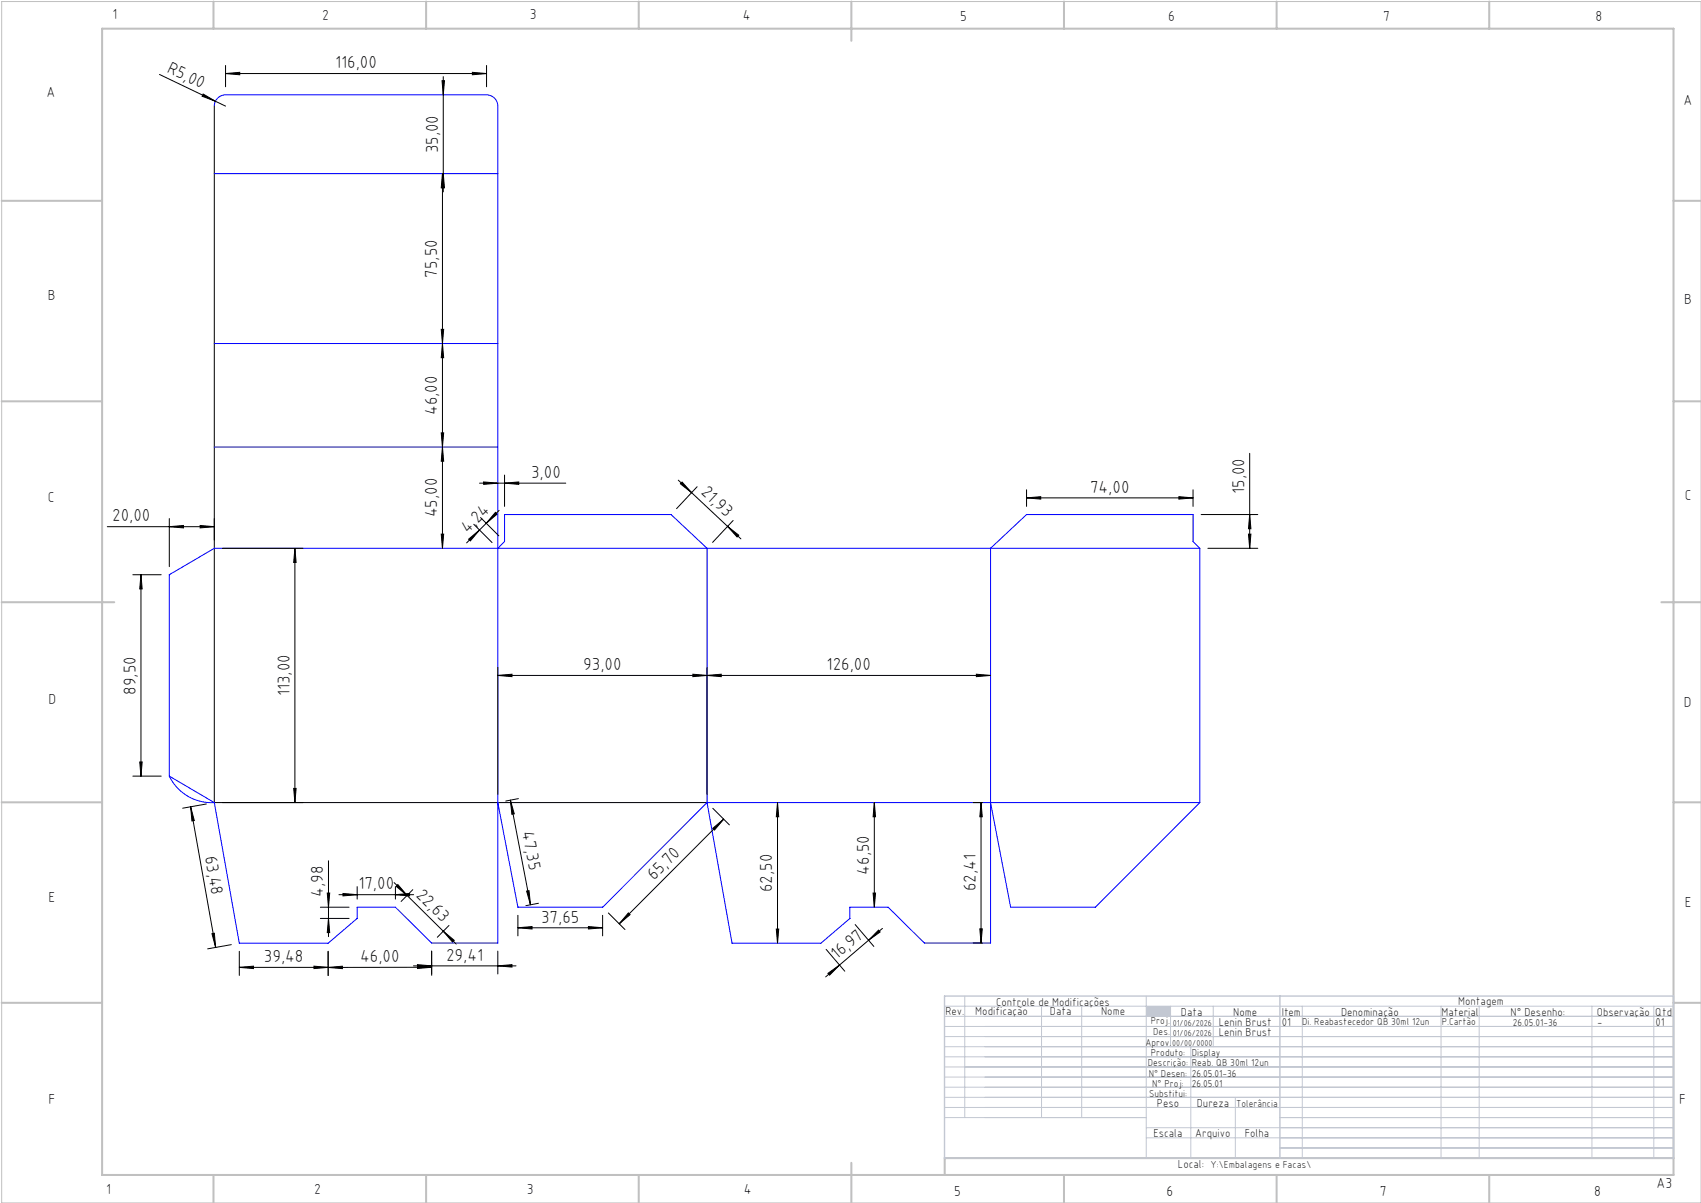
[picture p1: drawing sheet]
<svg xmlns="http://www.w3.org/2000/svg" width="420mm" height="297mm" viewBox="0 0 420 297" stroke-linecap="round" stroke-linejoin="round" font-family="sans-serif">
<path d="M.4 .4h419.6v296.6h-419.6z" fill="none" stroke="#c0c0c0" stroke-width=".25"/>
<g fill="none" stroke="#c0c0c0" stroke-width=".5">
<path d="M25.2 7.1h388v283h-388zM52.7 .4v6.7M105.2 .4v6.7M157.7 .4v6.7M210.2 .4v9.7M262.7 .4v6.7M315.2 .4v6.7M367.7 .4v6.7M.4 49.6h24.8M413.2 49.6h6.8M.4 99.1h24.8M413.2 99.1h6.8"/>
<path d="M.4 148.7h27.8M410.2 148.7h9.8M.4 198.1h24.8M413.2 198.1h6.8M.4 247.6h24.8M413.2 247.6h6.8M52.7 290.1v6.9M105.2 290.1v6.9M157.7 290.1v6.9M210.2 287.1v9.9M262.7 290.1v6.9M315.2 290.1v6.9"/>
<path d="M367.7 290.1v6.9M413.2 285.9h-179.9v4.2"/>
</g>
<g fill="none" stroke="#c3c8d2" stroke-width=".25">
<path d="M233.2 250.9h180M233.2 248.4h180M233.2 253.4h180M233.2 255.9h180M233.2 258.4h180M238.2 245.9v30M257.2 248.4v27.5M267.1 248.4v27.5M283 245.9v40M289 248.4v10M294 258.4v27.5M299.6 248.4v10"/>
<path d="M321.5 248.4v37.5M355.8 248.4v37.5M365.2 248.4v37.5M393.1 248.4v37.5M408.3 248.4v37.5M233.2 260.9h180M233.2 263.4h180M233.2 265.9h180M233.2 268.4h180M233.2 270.9h180M233.2 273.4h180M233.2 275.9h49.8"/>
<path d="M283 278.4h130.2M305 270.9v15M316 275.9h97.2M283 280.9h130.2M316 283.4h97.2"/>
</g>
<path d="M233.2 245.9h180v40h-180zM316 245.9v40" fill="none" stroke="#c3c8d2" stroke-width=".35"/>
<path d="M283 248.4h6v2.5h-6z" fill-rule="evenodd" fill="#c3c8d2"/>
<g fill="none" stroke="#00f" stroke-width=".25">
<path d="M52.9 26.2a2.78 2.78 0 0 1 2.8-2.8h64.4a2.78 2.78 0 0 1 2.8 2.8v206.6h-16.3l-9-8.8h-9.4v2.7l-7.2 6.2h-21.9l-6.2-34.8M52.9 42.9h70M52.9 84.8h70M52.9 110.4h70M122.9 135.4l1.7-1.7v-6.7h41.1l8.9 8.4v62.7M296.2 135.4h-243.3l-11.1 6.5v49.7M296.2 135.4v62.7M296.2 135.4l-1.6-1.7v-6.7h-41.1l-8.9 8.4v97.4h-16.4l-8.9-8.8h-9.4v2.7l-7.2 6.2h-21.9l-6.2-34.8M41.8 191.6a11.6 11.6 0 0 0 11.1 6.5M41.8 191.6l11.1 6.5M122.9 198.1l5 25.9h20.9l25.8-25.9M174.6 198.1h121.6"/>
<path d="M244.6 198.1l4.9 25.9h21l25.7-25.9"/>
</g>
<g fill="none" stroke="#000" stroke-width=".25">
<path d="M39.4 18.4l16.3 7.8M55.7 18.2l3.5-.3v.6zM55.7 16.2v5.2M55.7 18.2h64.4M109.1 19.9h.6l-.3 3.5zM109.4 18.9v28.5M116.6 17.9l3.5 .3-3.5 .3zM120.1 16.2v5.2M50.2 23.2l3 1.8-3.3-1.2zM52.9 26.2v171.9h121.7M109.2 42.9l.3 3.5h-.6zM109.2 42.9v92.5"/>
<path d="M109.4 42.9l.3 3.5h-.6zM108.9 81.3h.6l-.3 3.5zM109.2 84.8l.3 3.5h-.6zM108.9 106.9h.6l-.3 3.5zM109.2 110.4l.3 3.5h-.6zM118.4 119.3h21.3M119.4 119l3.5 .3-3.5 .3zM124.6 119.3l3.5-.3v.6zM124.6 117.3v7.7M167.5 118.5l12.2 11.5M168.4 119l2.4 2.6-2.8-2.2zM308.6 111.9v23.5"/>
<path d="M26.5 130h26.4M41.8 130l3.5-.3v.6zM41.8 128v11.9M49.4 129.7l3.5 .3-3.5 .3zM54.9 135.4h19.9M72.8 135.4l.3 3.5h-.6zM72.8 135.4v62.7M108.9 131.9h.6l-.3 3.5zM115.7 133.1l2.7-2.2-2.3 2.6zM117 129.4l4.5 4.6M118.7 127.8l4.5 4.5M122.3 126.5l.5 .4-2.7 2.3z"/>
<path d="M123.2 126l-8 8M172.1 120.2l-5 5.4M179.7 130l3.2 3M179.7 130l2.7 2.1-.4 .5zM181 128.5l-5.1 5.4M253.5 122.9l3.5-.3v.6zM253.5 120.9v4.1M253.5 122.9h41.1M291.1 122.6l3.5 .3-3.5 .3zM294.6 120.9v4.1M296.6 127h14M298.2 135.4h12.4"/>
<path d="M308.3 131.9h.6l-.3 3.5zM308.6 127l.3 3.5h-.6zM32.8 141.9h7M34.8 141.9l.3 3.5h-.6zM34.8 141.9v49.7M122.9 166.8l3.5-.3v.6zM122.9 164.8v31.3M122.9 166.8h121.7M171.1 166.5l3.5 .3-3.5 .3zM174.6 166.8l3.5-.3v.6zM174.6 164.8v31.3M241.1 166.5l3.5 .3-3.5 .3z"/>
<path d="M32.8 191.6h7M34.5 188.1h.6l-.3 3.5zM47.1 199.2l.9 3.4-.6 .1zM47.1 199.2l6.1 34.7M50.9 198.5l-5.8 1M72.5 194.6h.6l-.3 3.5zM126 197.5l5 25.9M126 197.5l1 3.4-.6 .1zM128 197.2l-3.1 .6M176 199.6l4.1 4M192 198.1l.3 3.5h-.6zM192 198.1v34.8"/>
<path d="M215.9 198.1l.3 3.5h-.6zM215.9 198.1v25.9M240.2 198.1h2.4M242.2 198.1l.3 3.5h-.6zM242.2 198.1v34.7M81.1 212.5v18.7M88.2 218.9v3.1M97.3 217.9l15.4 15.2M97.6 218.9v3.1M98.2 218.4l2.3 2.7-2.7-2.3zM101.9 219.6l-2.9 3M130 220l.6-.1 .4 3.5z"/>
<path d="M176 204.5l2.7-2.3-2.3 2.7zM178.7 202.2l-25.8 25.9M52.3 230.5l.6-.1 .3 3.5zM57.1 233.2l-5.8 1.1M59.1 238.8l3.5-.3v.6zM59.1 234.9v5.9M77.5 238.5l3.5 .3-3.5 .3zM79.1 224h7.1M79.1 226.7h7.1M80.8 220.5h.6l-.3 3.5zM81 238.8l3.5-.3v.6zM81.1 226.7l.3 3.5h-.6z"/>
<path d="M83.7 220.9h18.4M84.7 220.6l3.5 .3-3.5 .3zM97.6 220.9l3.5-.3v.6zM102.1 238.5h25.3M103.1 238.2l3.5 .3-3.5 .3zM103.1 238.5l3.5 .3-3.5 .3zM106.6 238.8h-47.5M109.5 229.9l2.7 2.3-.5 .4zM110.9 228.5l-2.9 2.9M122.9 238.5l3.5-.3v.6zM122.9 234.8v5.7M127.9 229.1l3.5-.3v.6z"/>
<path d="M127.9 226v5.1M127.9 229.1h20.9M132.9 223l-3.1 .6M145.3 228.8l3.5 .3-3.5 .3zM148.8 226v5.1M150.2 225.4l4.1 4.1M155.2 225.4l.4 .4-2.7 2.3zM191.7 229.4h.6l-.3 3.5zM204 234.4l4.6 5.4M211.2 228.3l4.6 5.4M215.6 220.5h.6l-.3 3.5zM216.9 229.6l.4 .5-2.8 2z"/>
<path d="M217.9 229.2l-14 12M240.2 232.8h2.4M241.9 229.3h.6l-.3 3.5zM81 240.8v-5.9v5.9M106.6 240.5v-5.7v6M204.4 240.3l2.9-2-2.5 2.5z"/>
</g>
<g fill="#000">
<path d="M50.2 23.2l3 1.8-3.3-1.2z"/>
<path d="M41.8 130l3.5-.3v.6zM49.4 129.7l3.5 .3-3.5 .3zM174.6 166.8l3.5-.3v.6zM241.1 166.5l3.5 .3-3.5 .3zM55.7 18.2l3.5-.3v.6zM116.6 17.9l3.5 .3-3.5 .3zM127.9 229.1l3.5-.3v.6zM145.3 228.8l3.5 .3-3.5 .3z"/>
<path d="M115.7 133.1l2.7-2.2-2.3 2.6zM122.3 126.5l.5 .4-2.7 2.3z"/>
<path d="M168.4 119l2.4 2.6-2.8-2.2zM179.7 130l2.7 2.1-.4 .5z"/>
<path d="M34.8 141.9l.3 3.5h-.6zM34.5 188.1h.6l-.3 3.5zM109.2 110.4l.3 3.5h-.6zM108.9 131.9h.6l-.3 3.5zM109.2 42.9l.3 3.5h-.6zM108.9 81.3h.6l-.3 3.5zM80.8 220.5h.6l-.3 3.5zM81.1 226.7l.3 3.5h-.6zM242.2 198.1l.3 3.5h-.6zM241.9 229.3h.6l-.3 3.5zM308.6 127l.3 3.5h-.6zM308.3 131.9h.6l-.3 3.5z"/>
<path d="M171.1 166.5l3.5 .3-3.5 .3zM122.9 166.8l3.5-.3v.6zM122.9 238.5l3.5-.3v.6zM103.1 238.2l3.5 .3-3.5 .3zM97.6 220.9l3.5-.3v.6zM84.7 220.6l3.5 .3-3.5 .3zM124.6 119.3l3.5-.3v.6zM119.4 119l3.5 .3-3.5 .3zM291.1 122.6l3.5 .3-3.5 .3zM253.5 122.9l3.5-.3v.6z"/>
<path d="M72.5 194.6h.6l-.3 3.5zM72.8 135.4l.3 3.5h-.6zM108.9 106.9h.6l-.3 3.5zM109.2 84.8l.3 3.5h-.6zM109.4 42.9l.3 3.5h-.6zM109.1 19.9h.6l-.3 3.5zM215.6 220.5h.6l-.3 3.5zM215.9 198.1l.3 3.5h-.6zM191.7 229.4h.6l-.3 3.5zM192 198.1l.3 3.5h-.6z"/>
<path d="M126 197.5l1 3.4-.6 .1zM130 220l.6-.1 .4 3.5z"/>
<path d="M52.3 230.5l.6-.1 .3 3.5zM47.1 199.2l.9 3.4-.6 .1z"/>
<path d="M59.1 238.8l3.5-.3v.6zM77.5 238.5l3.5 .3-3.5 .3z"/>
<path d="M98.2 218.4l2.3 2.7-2.7-2.3zM109.5 229.9l2.7 2.3-.5 .4z"/>
<path d="M103.1 238.5l3.5 .3-3.5 .3zM81 238.8l3.5-.3v.6z"/>
<path d="M155.2 225.4l.4 .4-2.7 2.3zM176 204.5l2.7-2.3-2.3 2.7z"/>
<path d="M204.4 240.3l2.9-2-2.5 2.5zM216.9 229.6l.4 .5-2.8 2z"/>
</g>
<g font-size="4.3">
<text x="41" y="17.8" transform="rotate(26 41 17.8)">R5,00</text>
<text x="82.7" y="16.9">116,00</text>
<text x="108.2" y="37.9" transform="rotate(-90 108.2 37.9)">35,00</text>
<text x="108" y="68.6" transform="rotate(-90 108 68.6)">75,50</text>
<text x="108" y="102.5" transform="rotate(-90 108 102.5)">46,00</text>
<text x="131.1" y="118">3,00</text>
<text x="172.9" y="121.8" transform="rotate(43 172.9 121.8)">21,93</text>
<text x="269.1" y="121.6">74,00</text>
<text x="307.3" y="122" transform="rotate(-90 307.3 122)">15,00</text>
<text x="27.7" y="128.7">20,00</text>
<text x="108" y="127.7" transform="rotate(-90 108 127.7)">45,00</text>
<text x="115.5" y="131.9" transform="rotate(-45 115.5 131.9)">4,24</text>
<text x="144" y="165.5">93,00</text>
<text x="204.1" y="165.5">126,00</text>
<text x="33.5" y="171.5" transform="rotate(-90 33.5 171.5)">89,50</text>
<text x="71.5" y="171.9" transform="rotate(-90 71.5 171.9)">113,00</text>
<text x="128.8" y="205.4" transform="rotate(79 128.8 205.4)">47,35</text>
<text x="50.6" y="211.5" transform="rotate(80 50.6 211.5)">63,48</text>
<text x="214.6" y="215.9" transform="rotate(-90 214.6 215.9)">46,50</text>
<text x="79.8" y="221.4" transform="rotate(-90 79.8 221.4)">4,98</text>
<text x="88.5" y="219.6">17,00</text>
<text x="102.5" y="221.2" transform="rotate(45 102.5 221.2)">22,63</text>
<text x="161.5" y="217.6" transform="rotate(-45 161.5 217.6)">65,70</text>
<text x="190.7" y="220.2" transform="rotate(-90 190.7 220.2)">62,50</text>
<text x="240.9" y="220.1" transform="rotate(-90 240.9 220.1)">62,41</text>
<text x="133.6" y="227.8">37,65</text>
<text x="65.2" y="237.5">39,48</text>
<text x="88.9" y="237.5">46,00</text>
<text x="110.2" y="237.2">29,41</text>
<text x="206.7" y="237.1" transform="rotate(-40 206.7 237.1)">16,97</text>
</g>
<g font-size="3.6">
<text x="27.8" y="4.8">1</text>
<text x="79.5" y="4.9">2</text>
<text x="130.8" y="4.8">3</text>
<text x="183.4" y="4.9">4</text>
<text x="237.1" y="5.1">5</text>
<text x="288.4" y="5.2">6</text>
<text x="341.5" y="5.1">7</text>
<text x="394" y="5.2">8</text>
<text x="11.5" y="24">A</text>
<text x="415.7" y="25.8">A</text>
<text x="11.8" y="74.1">B</text>
<text x="415.8" y="75.1">B</text>
<text x="11.8" y="124">C</text>
<text x="416" y="123.5">C</text>
<text x="12" y="173.7">D</text>
<text x="415.8" y="174.7">D</text>
<text x="12" y="222.6">E</text>
<text x="416" y="223.9">E</text>
<text x="12" y="272.6">F</text>
<text x="414.6" y="272.6">F</text>
<text x="409" y="293.3">A3</text>
<text x="26.2" y="294.8">1</text>
<text x="77.6" y="294.8">2</text>
<text x="130.1" y="294.8">3</text>
<text x="183.7" y="294.7">4</text>
<text x="235.6" y="295.2">5</text>
<text x="288" y="295.2">6</text>
<text x="340.7" y="295.2">7</text>
<text x="393.6" y="295.2">8</text>
</g>
<g font-size="2.9">
<text x="240.8" y="250.6">Modificação</text>
<text x="259.2" y="250.6">Data</text>
<text x="271.9" y="250.6">Nome</text>
<text x="290.9" y="288.4">Local:</text>
</g>
<g font-size="2.8">
<text x="233.4" y="250.6">Rev.</text>
<text x="246" y="248.4">Controle de Modificações</text>
<text x="291.6" y="250.8">Data</text>
<text x="304.5" y="250.8">Nome</text>
<text x="316.5" y="250.9">Item</text>
<text x="331.1" y="250.9">Denominação</text>
<text x="355.9" y="250.9">Material</text>
<text x="360.1" y="248.2">Montagem</text>
<text x="373" y="250.9">N° Desenho:</text>
<text x="394.3" y="250.9">Observação</text>
<text x="408.7" y="250.9">Qtd</text>
<text x="300.9" y="253.3">Lenin Brust</text>
<text x="300.9" y="255.8">Lenin Brust</text>
<text x="316.5" y="253.3">01</text>
<text x="394.4" y="253.3">-</text>
<text x="408.7" y="253.3">01</text>
<text x="285.6" y="273.3">Peso</text>
<text x="295.5" y="273.3">Dureza</text>
<text x="284.8" y="280.8">Escala</text>
<text x="295.1" y="280.8">Arquivo</text>
<text x="307.3" y="280.8">Folha</text>
</g>
<g font-size="2.5">
<text x="284.1" y="252.9">Proj.</text>
<text x="284.8" y="255.5">Des.</text>
<text x="321.5" y="253">Di. Reabastecedor QB 30ml 12un</text>
<text x="356" y="253">P.Cartão</text>
<text x="373.5" y="253.3">26.05.01-36</text>
<text x="282.8" y="258.3">Aprov.</text>
<text x="283.4" y="263.3">Descrição:</text>
<text x="284.2" y="260.7">Produto:</text>
<text x="294.3" y="263.3">Reab. QB 30ml 12un</text>
<text x="294.3" y="260.7">Display</text>
<text x="283.7" y="265.9">N° Desen:</text>
<text x="284.5" y="268.3">N° Proj:</text>
<text x="294.3" y="268.3">26.05.01</text>
<text x="294.3" y="265.9">26.05.01-36</text>
<text x="283.7" y="270.9">Substitui:</text>
<text x="305.2" y="273.3">Tolerância</text>
<text x="298.9" y="288.4">Y:\Embalagens e Facas\</text>
</g>
<g font-size="2.1">
<text x="289.6" y="253.3">01/06/2026</text>
<text x="289.6" y="255.8">01/06/2026</text>
<text x="289.4" y="258.3">00/00/0000</text>
</g>
</svg>
